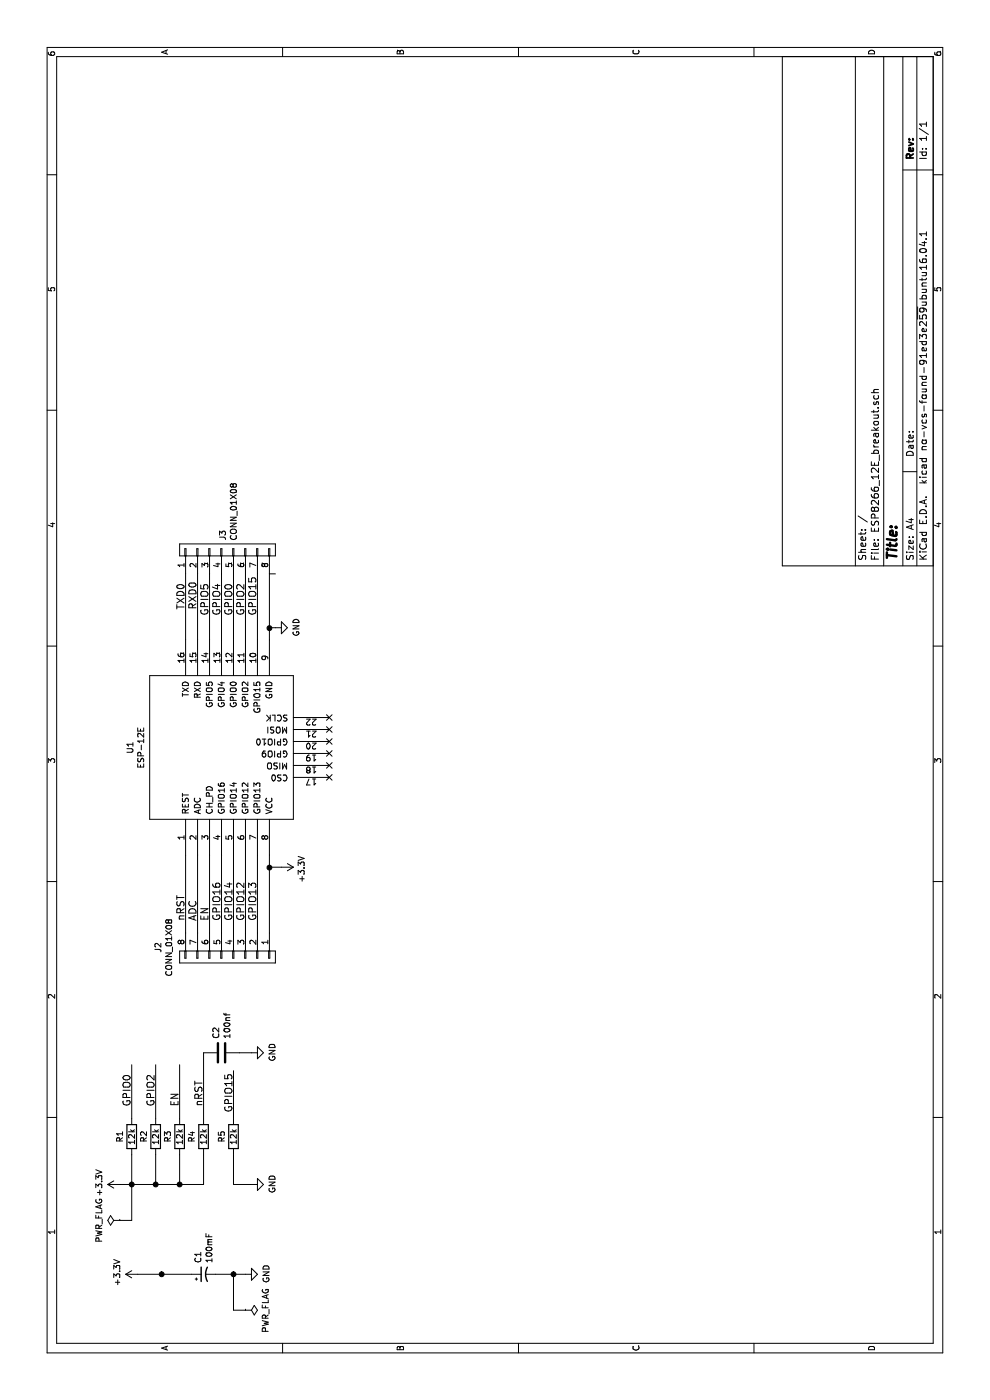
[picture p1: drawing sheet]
EESchema Schematic File Version 2
LIBS:power
LIBS:device
LIBS:transistors
LIBS:conn
LIBS:linear
LIBS:regul
LIBS:74xx
LIBS:cmos4000
LIBS:adc-dac
LIBS:memory
LIBS:xilinx
LIBS:microcontrollers
LIBS:dsp
LIBS:microchip
LIBS:analog_switches
LIBS:motorola
LIBS:texas
LIBS:intel
LIBS:audio
LIBS:interface
LIBS:digital-audio
LIBS:philips
LIBS:display
LIBS:cypress
LIBS:siliconi
LIBS:opto
LIBS:atmel
LIBS:contrib
LIBS:valves
LIBS:ESP8266
LIBS:ESP8266_12E_breakout-cache
EELAYER 26 0
EELAYER END
$Descr A4 11693 8268
encoding utf-8
Sheet 1 1
Title ""
Date ""
Rev ""
Comp ""
Comment1 ""
Comment2 ""
Comment3 ""
Comment4 ""
$EndDescr
$Comp
L ESP-12E U1
U 1 1
P 5450 1850
F 0 "U1" H 5450 2615 50  0000 C CNN
F 1 "ESP-12E" H 5450 2524 50  0000 C CNN
F 2 "ESP8266:ESP-12E_SMD" H 5450 1850 50  0001 C CNN
F 3 "" H 5450 1850 50  0001 C CNN
	1    5450 1850
	1    0    0    -1  
$EndComp
Text Label 4000 1550 0    60   ~ 0
nRST
Text Label 4000 1650 0    60   ~ 0
ADC
Text Label 4000 1750 0    60   ~ 0
EN
Text Label 4000 1850 0    60   ~ 0
GPIO16
Text Label 4000 1950 0    60   ~ 0
GPIO14
Text Label 4000 2050 0    60   ~ 0
GPIO12
Text Label 4000 2150 0    60   ~ 0
GPIO13
$Comp
L +3.3V #PWR08
U 1 1
P 4450 2350
F 0 "#PWR08" H 4450 2200 50  0001 C CNN
F 1 "+3.3V" H 4465 2523 50  0000 C CNN
F 2 "" H 4450 2350 50  0001 C CNN
F 3 "" H 4450 2350 50  0001 C CNN
	1    4450 2350
	-1   0    0    1   
$EndComp
$Comp
L GND #PWR09
U 1 1
P 6450 2300
F 0 "#PWR09" H 6450 2050 50  0001 C CNN
F 1 "GND" H 6455 2127 50  0000 C CNN
F 2 "" H 6450 2300 50  0001 C CNN
F 3 "" H 6450 2300 50  0001 C CNN
	1    6450 2300
	1    0    0    -1  
$EndComp
Text Label 6600 1550 0    60   ~ 0
TXD0
Text Label 6600 1650 0    60   ~ 0
RXD0
Text Label 6550 1750 0    60   ~ 0
GPIO5
Text Label 6550 1850 0    60   ~ 0
GPIO4
Text Label 6550 1950 0    60   ~ 0
GPIO0
Text Label 6550 2050 0    60   ~ 0
GPIO2
Text Label 6550 2150 0    60   ~ 0
GPIO15
NoConn ~ 5200 2750
NoConn ~ 5300 2750
NoConn ~ 5400 2750
NoConn ~ 5500 2750
NoConn ~ 5600 2750
NoConn ~ 5700 2750
$Comp
L CONN_01X08 J2
U 1 1
P 3700 1900
F 0 "J2" H 3619 1325 50  0000 C CNN
F 1 "CONN_01X08" H 3619 1416 50  0000 C CNN
F 2 "Pin_Headers:Pin_Header_Straight_1x08_Pitch2.54mm" H 3700 1900 50  0001 C CNN
F 3 "" H 3700 1900 50  0001 C CNN
	1    3700 1900
	-1   0    0    1   
$EndComp
$Comp
L CONN_01X08 J3
U 1 1
P 7100 1900
F 0 "J3" H 7178 1941 50  0000 L CNN
F 1 "CONN_01X08" H 7178 1850 50  0000 L CNN
F 2 "Pin_Headers:Pin_Header_Straight_1x08_Pitch2.54mm" H 7100 1900 50  0001 C CNN
F 3 "" H 7100 1900 50  0001 C CNN
	1    7100 1900
	1    0    0    -1  
$EndComp
$Comp
L CP1_Small C1
U 1 1
P 1050 1700
F 0 "C1" H 1141 1746 50  0000 L CNN
F 1 "100mF" H 1141 1655 50  0000 L CNN
F 2 "Capacitors_THT:CP_Radial_D5.0mm_P2.50mm" H 1050 1700 50  0001 C CNN
F 3 "" H 1050 1700 50  0001 C CNN
	1    1050 1700
	1    0    0    -1  
$EndComp
$Comp
L GND #PWR02
U 1 1
P 1050 2050
F 0 "#PWR02" H 1050 1800 50  0001 C CNN
F 1 "GND" H 1055 1877 50  0000 C CNN
F 2 "" H 1050 2050 50  0001 C CNN
F 3 "" H 1050 2050 50  0001 C CNN
	1    1050 2050
	1    0    0    -1  
$EndComp
$Comp
L +3.3V #PWR05
U 1 1
P 1800 1000
F 0 "#PWR05" H 1800 850 50  0001 C CNN
F 1 "+3.3V" H 1815 1173 50  0000 C CNN
F 2 "" H 1800 1000 50  0001 C CNN
F 3 "" H 1800 1000 50  0001 C CNN
	1    1800 1000
	1    0    0    -1  
$EndComp
$Comp
L R R1
U 1 1
P 2200 1100
F 0 "R1" V 2100 1100 50  0000 C CNN
F 1 "12k" V 2200 1100 50  0000 C CNN
F 2 "Resistors_THT:R_Axial_DIN0207_L6.3mm_D2.5mm_P7.62mm_Horizontal" V 2130 1100 50  0001 C CNN
F 3 "" H 2200 1100 50  0001 C CNN
	1    2200 1100
	0    1    1    0   
$EndComp
Text Label 2450 1100 0    60   ~ 0
GPIO0
$Comp
L R R2
U 1 1
P 2200 1300
F 0 "R2" V 2100 1300 50  0000 C CNN
F 1 "12k" V 2200 1300 50  0000 C CNN
F 2 "Resistors_THT:R_Axial_DIN0207_L6.3mm_D2.5mm_P7.62mm_Horizontal" V 2130 1300 50  0001 C CNN
F 3 "" H 2200 1300 50  0001 C CNN
	1    2200 1300
	0    1    1    0   
$EndComp
Text Label 2450 1300 0    60   ~ 0
GPIO2
$Comp
L R R3
U 1 1
P 2200 1500
F 0 "R3" V 2100 1500 50  0000 C CNN
F 1 "12k" V 2200 1500 50  0000 C CNN
F 2 "Resistors_THT:R_Axial_DIN0207_L6.3mm_D2.5mm_P7.62mm_Horizontal" V 2130 1500 50  0001 C CNN
F 3 "" H 2200 1500 50  0001 C CNN
	1    2200 1500
	0    1    1    0   
$EndComp
Text Label 2450 1500 0    60   ~ 0
EN
$Comp
L R R4
U 1 1
P 2200 1700
F 0 "R4" V 2100 1700 50  0000 C CNN
F 1 "12k" V 2200 1700 50  0000 C CNN
F 2 "Resistors_THT:R_Axial_DIN0207_L6.3mm_D2.5mm_P7.62mm_Horizontal" V 2130 1700 50  0001 C CNN
F 3 "" H 2200 1700 50  0001 C CNN
	1    2200 1700
	0    1    1    0   
$EndComp
Text Label 2450 1700 0    60   ~ 0
nRST
$Comp
L C C2
U 1 1
P 2900 1850
F 0 "C2" H 3015 1896 50  0000 L CNN
F 1 "100nf" H 3015 1805 50  0000 L CNN
F 2 "Capacitors_THT:C_Disc_D3.0mm_W1.6mm_P2.50mm" H 2938 1700 50  0001 C CNN
F 3 "" H 2900 1850 50  0001 C CNN
	1    2900 1850
	1    0    0    -1  
$EndComp
$Comp
L GND #PWR07
U 1 1
P 2900 2100
F 0 "#PWR07" H 2900 1850 50  0001 C CNN
F 1 "GND" H 2905 1927 50  0000 C CNN
F 2 "" H 2900 2100 50  0001 C CNN
F 3 "" H 2900 2100 50  0001 C CNN
	1    2900 2100
	1    0    0    -1  
$EndComp
$Comp
L R R5
U 1 1
P 2200 1950
F 0 "R5" V 2100 1950 50  0000 C CNN
F 1 "12k" V 2200 1950 50  0000 C CNN
F 2 "Resistors_THT:R_Axial_DIN0207_L6.3mm_D2.5mm_P7.62mm_Horizontal" V 2130 1950 50  0001 C CNN
F 3 "" H 2200 1950 50  0001 C CNN
	1    2200 1950
	0    1    1    0   
$EndComp
Text Label 2400 1950 0    60   ~ 0
GPIO15
$Comp
L GND #PWR06
U 1 1
P 1800 2100
F 0 "#PWR06" H 1800 1850 50  0001 C CNN
F 1 "GND" H 1805 1927 50  0000 C CNN
F 2 "" H 1800 2100 50  0001 C CNN
F 3 "" H 1800 2100 50  0001 C CNN
	1    1800 2100
	1    0    0    -1  
$EndComp
Wire Wire Line
	4550 1550 3900 1550
Wire Wire Line
	4550 1650 3900 1650
Wire Wire Line
	4550 1750 3900 1750
Wire Wire Line
	4550 1850 3900 1850
Wire Wire Line
	4550 1950 3900 1950
Wire Wire Line
	4550 2050 3900 2050
Wire Wire Line
	4550 2150 3900 2150
Wire Wire Line
	4450 2350 4450 2250
Wire Wire Line
	3900 2250 4550 2250
Wire Wire Line
	6350 2250 6900 2250
Wire Wire Line
	6450 2250 6450 2300
Wire Wire Line
	6350 1550 6900 1550
Wire Wire Line
	6350 1650 6900 1650
Wire Wire Line
	6350 1750 6900 1750
Wire Wire Line
	6350 1850 6900 1850
Wire Wire Line
	6350 1950 6900 1950
Wire Wire Line
	6350 2050 6900 2050
Wire Wire Line
	6350 2150 6900 2150
Connection ~ 4450 2250
Wire Wire Line
	6900 2250 6900 2300
Connection ~ 6450 2250
Wire Wire Line
	1050 1150 1050 1600
Wire Wire Line
	1050 1800 1050 2050
Connection ~ 1800 1100
Wire Wire Line
	1500 1100 2050 1100
Wire Wire Line
	2350 1100 2800 1100
Connection ~ 1800 1300
Wire Wire Line
	1800 1300 2050 1300
Wire Wire Line
	2350 1300 2800 1300
Wire Wire Line
	1800 1500 2050 1500
Wire Wire Line
	2350 1500 2800 1500
Connection ~ 1800 1500
Wire Wire Line
	1800 1000 1800 1700
Wire Wire Line
	1800 1700 2050 1700
Wire Wire Line
	2350 1700 2900 1700
Wire Wire Line
	2900 2000 2900 2100
Wire Wire Line
	2350 1950 2750 1950
Wire Wire Line
	1800 2100 1800 1950
Wire Wire Line
	1800 1950 2050 1950
Connection ~ 1050 1350
$Comp
L PWR_FLAG #FLG01
U 1 1
P 750 2050
F 0 "#FLG01" H 750 2125 50  0001 C CNN
F 1 "PWR_FLAG" H 750 2223 50  0000 C CNN
F 2 "" H 750 2050 50  0001 C CNN
F 3 "" H 750 2050 50  0001 C CNN
	1    750  2050
	-1   0    0    1   
$EndComp
Wire Wire Line
	750  2050 750  1950
Wire Wire Line
	750  1950 1050 1950
Connection ~ 1050 1950
$Comp
L PWR_FLAG #FLG03
U 1 1
P 1500 1000
F 0 "#FLG03" H 1500 1075 50  0001 C CNN
F 1 "PWR_FLAG" H 1500 1174 50  0000 C CNN
F 2 "" H 1500 1000 50  0001 C CNN
F 3 "" H 1500 1000 50  0001 C CNN
	1    1500 1000
	1    0    0    -1  
$EndComp
Wire Wire Line
	1500 1000 1500 1100
$Comp
L +3.3V #PWR01
U 1 1
P 1050 1150
F 0 "#PWR01" H 1050 1000 50  0001 C CNN
F 1 "+3.3V" H 1065 1323 50  0000 C CNN
F 2 "" H 1050 1150 50  0001 C CNN
F 3 "" H 1050 1150 50  0001 C CNN
	1    1050 1150
	1    0    0    -1  
$EndComp
$EndSCHEMATC
